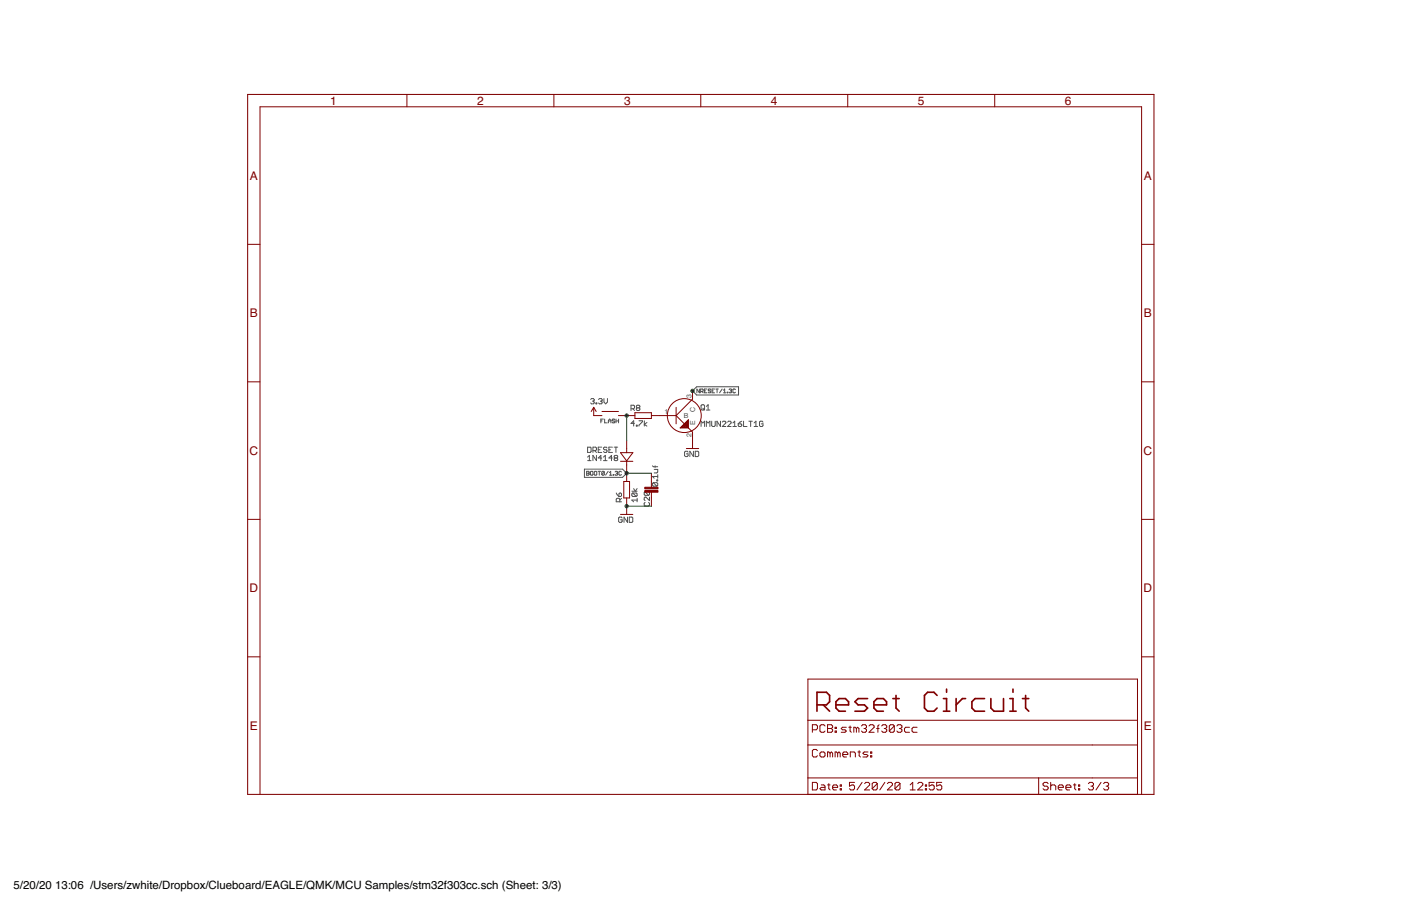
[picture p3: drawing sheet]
<svg xmlns="http://www.w3.org/2000/svg" width="432mm" height="279mm" viewBox="0 0 432 279" stroke-linecap="round" stroke-linejoin="round" font-family="sans-serif">
<g fill="none" stroke="#505050" stroke-width=".31">
<path d="M215.6 120v1.1l-.8-1.1v1.1M217.9 120h-.8v1.1h.8M220.2 120h-.7v1.1h.7M220.6 120h.8M221 120v1.1M222.6 120l-.8 1.1M181.1 137.9h.8l.3 .3v1.1l-.3 .2h-.8zM182 123.2l.3-.3h.6l.2 .3-.2 .5M182.6 123.7h.3M182.8 139h.8l.2-.3v-.5l-.2-.3h-.8v1.6M182.9 123.7l.2 .3-.2 .5h-.6l-.3-.2M183.3 139l.5 .5"/>
<path d="M183.7 124.3h.2v.2h-.2zM184.4 138.7h.5M184.5 123.2l.3-.3h.5l.3 .3-.3 .5M185 123.7h.3M185.2 129.8h.4M185.3 123.7l.3 .3-.3 .5h-.5l-.3-.2M185.5 137.9h-1.1v1.6h1.1M186 129.2h-.8v1.2M186.1 122.9v1.1l.6 .5 .5-.5v-1.1M186.4 129.2v1.2h.7M187.1 138.2l-.3-.3h-.5l-.3 .3 .3 .5h.5l.3 .3-.3 .5h-.5l-.3-.2M187.5 129.8h.8"/>
<path d="M187.5 130.4v-.8l.4-.4 .4 .4v.8M187.7 138.7h.5M188.7 137.9h-1v1.6h1M189.3 137.9h1.1M189.5 129.4l-.2-.2-.6 .2 .2 .4 .6 .2-.2 .4-.6-.2M189.8 137.9v1.6M189.9 129.8h.7M189.9 129.2v1.2M190.6 129.2v1.2M194.5 126h.8l.3-.2v-.6l-.3-.2h-.8v1.6M195 126l.6 .6M195.6 130.6h-1.1l.8-.8v1.6"/>
<path d="M196.1 131.1h.3v.3h-.3zM196.4 125.8l-.3-.3 .3-.5h.5l.3 .2-.3 .6M196.4 125.8l-.3 .2 .3 .6h.5l.3-.3-.3-.5M196.4 125.8h.5M196.9 129.8h1.1l-1.1 1.6M198.6 129.8v1.6M199.4 130.3l-.8 .6 .8 .5M212.1 139.4l-.3-.2h-.5l-.3 .2v1.1l.3 .3h.5l.3-.3v-.5h-.6M213.4 120.5l1.3-1.2h12.9v2.5h-12.9zM213.7 139.2v1.6l-1.1-1.6v1.6M214.3 139.2h.8l.2 .2v1.1l-.2 .3h-.8zM215.9 120.7h.6l.2-.5-.8-.2v1.1"/>
<path d="M216.1 131.5v-1.6l.5 .5 .5-.5v1.6M216.3 124.8h.6l.2 .3v1.1l-.2 .2h-.6l-.2-.2v-1.1zM216.3 120.7l.4 .4M216.6 125.9l.5 .5M217.1 120.5h.4M217.7 131.5v-1.6l.5 .5 .6-.5v1.6M217.7 126.4h1.1M217.7 125.3l.5-.5v1.6M219.1 120.2l-.2-.2-.6 .2 .2 .3 .6 .2-.2 .4-.6-.2M219.4 129.9v1.4l.2 .2h.6l.2-.2v-1.4M219.5 120.5h.3M222.1 129.9v1.6l-1.1-1.6v1.6"/>
<path d="M222.6 130.2l.3-.3h.5l.3 .3v.2l-1.1 1.1h1.1M223 120.4l.4-.4v1.1M223 121.1h.7M224.1 120.9l.2 .2zM224.3 130.2l.2-.3h.6l.2 .3v.2l-1 1.1h1M224.7 120.2l.6-.2 .2 .2-.2 .3M225.1 120.5h.2M225.3 120.5l.2 .2-.2 .4-.6-.2M225.9 131.5h1.1M225.9 130.4l.5-.5v1.6M226.7 120.2l-.2-.2-.6 .2v.7l.2 .2 .6-.2M227.5 130.7h.8l.3 .6-.3 .2h-.5l-.3-.2z"/>
<path d="M228.6 129.9l-1.1 .8M229.2 129.9v1.6h1.1M230.8 129.9h1.1M231.4 129.9v1.6M232.4 131.5h1.1M232.4 130.4l.6-.5v1.6M235.2 130.2l-.3-.3h-.5l-.3 .3v1.1l.3 .2h.5l.3-.2v-.6h-.6M180.1 144.7h11.8l1.2 1.2-1.2 1.3h-11.8zM180.8 145.4h.6l.2 .2-.2 .9h-.6zM180.8 145.9h.6M181.1 141l.6-.6v1.6M181.1 142h1.1"/>
<path d="M182.2 145.4l.6 .2-.2 .9-.6-.2zM183.3 145.4l.6 .2v.7l-.2 .2-.5-.2zM183.8 140.4v1.6l-1-1.6v1.6M184.3 145.4h.8M184.7 145.4v1.1M185.5 141.2h-1.1l.8-.8v1.6M186 142h1.1M186 141l.6-.6v1.6M186.3 145.6l-.6-.2-.2 .9M186.3 145.6l-.2 .9-.6-.2M186.3 145.6l-.8 .7M187.4 145.4l-.8 1.1"/>
<path d="M187.8 146.5h.8M187.8 145.8l.4-.4v1.1M188.7 141.2h-1l.8-.8v1.6M189 146.3l.2 .2zM189.6 141.2l-.3 .3 .3 .5h.5l.3-.2-.3-.6M189.6 141.2h.5M189.6 141.2l-.3-.2 .3-.6h.5l.3 .3-.3 .5M189.6 145.6l.6-.2 .2 .2-.2 .3M189.9 152l.9 1.1M190 145.9h.2M190.2 145.9l.2 .2-.2 .4-.6-.2M190.8 152.3l.5-.3 .3 .3v.5l-.3 .3h-.5z"/>
<path d="M191 154.7v-.8l-.2-.2h-.6l-.3 .2v.8h1.7M191.5 145.6l-.2-.2-.5 .2 .1 .9 .6-.2M191.6 153.7l-.6 .5M191.7 159.7l-.2-.2h-.6l-.2 .2v1.1l.2 .3h.6l.2-.3v-.5h-.5M193.4 159.5v1.6l-1.1-1.6v1.6M194 159.5h.8l.2 .2v1.1l-.2 .3h-.8zM194.7 151.5h1.7M195 152h1.1l.3 .3v.5l-.3 .3M195 152l-.3 .3v.5l.3 .3h1.1M195 152l1.1 1.1M195.3 150.7l.5 .8 .6-.8M196.4 154.2h-1.7l.6 .5"/>
<path d="M196.4 153.7v1M198.8 151.7l-.3 .2v.6l.3 .3h1.1M198.8 154.9l-.3 .3v.6l.3 .2h1.1l.3-.2v-.6l-.3-.3M198.8 151.7h1.1l.3 .2v.6l-.3 .3M198.8 151.7l1.1 1.1M200.2 153.3v1.1l-1.1-1.1-.6 .3v.5l.3 .3M201.1 143.7l.3 .2h1.3M201.4 148.8l-.3 .3v.6l.3 .2h1M201.4 148.8h1l.3 .3v.6l-.3 .2M201.4 148.8l1 1.1M201.6 144.8h1.1v.8l-.3 .2h-.8M201.9 143.7v.5"/>
<path d="M202.4 148h.3v.3h-.3zM202.7 146.4v1.1M202.7 146.9h-1.6l.5 .6"/>
</g>
<g fill="none" stroke="#800000" stroke-width=".51">
<path d="M211.7 130.7l-.8 .8M211.7 131.2l-.3 .3M211.9 129.9v1.8h-1.8zM251.8 217.4h2.9l1-1v-1.9l-1-1h-2.9v5.8M253.7 217.4l2 1.9M257.6 217.4h3.9v-1l-.9-1h-2l-1 1v2l1 .9h2M267.4 215.4h-2.9l-1 1 1 1h1.9l1 1-1 .9h-2.9M269.3 217.4h3.9v-1l-.9-1h-2l-1 1v2l1 .9h2M275.2 215.4h1.9M276.2 214.5v3.9l.9 .9M288.8 214.5l-1-1h-1.9l-1 1v3.9l1 .9h1.9l1-.9M290.8 219.3h1.9"/>
<path d="M290.8 215.4h.9v3.9M291.7 212.5v1M294.7 215.4v3.9M297.6 215.4h-1l-1.9 2M303.4 215.4h-2.9l-.9 1v2l.9 .9h2.9M305.4 215.4v3l1 .9h2.9v-3.9M311.2 219.3h2M311.2 215.4h1v3.9M312.2 212.5v1M315.1 215.4h2M316.1 214.5v3.9l1 .9"/>
</g>
<g fill="none" stroke="#800000" stroke-width=".31">
<path d="M125.4 29.1v3.8M170.7 29.1v3.8M216 29.1v3.8M261.3 29.1v3.8M306.6 29.1v3.8M76.3 75.4h3.8M351.9 75.4h3.8M76.3 117.8h3.8M351.9 117.8h3.8M183 125.6v2.6h2.5M183 125.6l.7 1.3M183 125.6l-.8 1.3"/>
<path d="M185.5 126.9h5.1M190.6 128.2h5.1M191.2 139.6h3.9l-2 2.5zM193.1 135.8v3.8M195.7 127.3h5.1v1.8h-5.1zM200.8 128.2h7.6M208.4 128.2l5 5v5.1M208.4 125.6v5.1M211.5 138.3h3.8M212.2 129.4v2.6h-2.6zM213.4 120.5v2.6l-5 5.1M191.2 142.3h3.9"/>
<path d="M191.2 158.6h3.9M192.3 148.5h1.7v5.1h-1.7zM193.1 142.1v6.4M193.1 153.6v5M200.8 145.9v4.4M200.8 151.8v4.3M76.3 160.2h3.8M351.9 160.2h3.8M76.3 202.6h3.8M249 209.4h101.6v35.6h-101.6zM351.9 202.6h3.8M249 229.7h101.6"/>
<path d="M249 239.9h101.6M249 222.1h101.6M250.4 225.1h1.1l.4-.4v-.8l-.4-.4h-1.1v2.3M251.9 231.5l-.4-.4h-.7l-.4 .4v1.6l.4 .3h.7l.4-.3M252.7 232.3l.4-.4h.8l.4 .4v.8l-.4 .3h-.8l-.4-.3zM254.3 223.9l-.4-.4h-.8l-.4 .4v1.5l.4 .4h.8l.4-.4M255.1 223.5h1.1l.4 .4v.4l-.4 .4 .4 .4v.3l-.4 .4h-1.1zM255.1 224.7h1.1M255.8 232.3l.4-.4 .4 .4v1.1M255.8 232.3l-.4-.4h-.3v1.5M255.8 232.3v1.1M257.4 225.4h.4v.4h-.4z"/>
<path d="M257.4 224.3h.4v.4h-.4zM258.2 232.3v1.1M258.2 232.3l.4-.4 .4 .4v1.1M258.2 232.3l-.4-.4h-.4v1.5M259.7 232.7h1.6v-.4l-.4-.4h-.8l-.4 .4v.8l.4 .3h.8M260.8 224.3h-1.1l-.4 .4 .4 .4h.7l.4 .3-.4 .4h-1.1M261.6 224.3h.8M262 223.9v1.5l.4 .4M262.1 233.4v-1.5h1.1l.4 .4v1.1M263.9 224.7l-.4-.4h-.3v1.5M263.9 224.7v1.1M263.9 224.7l.4-.4 .4 .4v1.1"/>
<path d="M264.4 231.9h.8M264.8 231.5v1.6l.4 .3M265.5 223.9l.4-.4h.8l.4 .4v.4l-.4 .4M266.3 224.7h.4M266.7 224.7l.4 .4v.3l-.4 .4h-.8l-.4-.4M267.5 231.9h-1.1l-.4 .4 .4 .4h.7l.4 .4-.4 .3h-1.1M267.8 223.9l.4-.4h.8l.4 .4v.4l-1.6 1.5h1.6M268.3 233.1h.4v.3h-.4zM268.3 231.9h.4v.4h-.4zM270.2 224.7h.8M271 223.5l-.4 .4v1.9M271.7 223.9l.4-.4h.8l.4 .4v.4l-.4 .4"/>
<path d="M272.5 224.7h.4M272.9 224.7l.4 .4v.3l-.4 .4h-.8l-.4-.4M275.6 223.9l-.3-.4h-.8l-.4 .4v1.5M275.6 223.9v1.5l-.3 .4h-.8l-.4-.4M275.6 223.9l-1.5 1.5M276.4 223.9l.4-.4h.8l.4 .4v.4l-.4 .4M277.2 224.7h.4M277.6 224.7l.4 .4v.3l-.4 .4h-.8l-.4-.4M280.3 224.3h-1.2l-.3 .4v.7l.3 .4h1.2M282.7 224.3h-1.2l-.4 .4v.7l.4 .4h1.2M320.1 239.9v5.1M80.1 245v-212.1h271.8v212.1"/>
<path d="M250.4 241.3h1.1l.4 .4v1.5l-.4 .4h-1.1zM253.1 242.1h.8l.4 .3v1.2h-1.2l-.4-.4 .4-.4h1.2M255.1 242.1h.7M255.4 241.7v1.5l.4 .4M256.6 242.8h1.6v-.4l-.4-.3h-.8l-.4 .3v.8l.4 .4h.8M259 243.2h.3v.4h-.3zM259 242.1h.3v.3h-.3zM263.4 241.3h-1.6v1.1l.8-.3h.4l.4 .3v.8l-.4 .4h-.8l-.4-.4M265.7 241.3l-1.6 2.3M266.5 241.7l.4-.4h.8l.3 .4v.4l-1.5 1.5h1.5M270.4 241.7v1.5l-.4 .4h-.8l-.4-.4M270.4 241.7l-.4-.4h-.8l-.4 .4v1.5"/>
<path d="M270.4 241.7l-1.6 1.5M272.7 241.3l-1.5 2.3M273.5 241.7l.4-.4h.8l.4 .4v.4l-1.6 1.5h1.6M277.4 241.7v1.5l-.4 .4h-.8l-.4-.4M277.4 241.7l-.4-.4h-.8l-.4 .4v1.5M277.4 241.7l-1.6 1.5M280.5 243.6h1.6M280.5 242.1l.8-.8v2.3M282.9 241.7l.4-.4h.7l.4 .4v.4l-1.5 1.5h1.5M285.2 243.2h.4v.4h-.4zM285.2 242.1h.4v.3h-.4zM287.9 241.3h-1.5v1.1l.7-.3h.4l.4 .3v.8l-.4 .4h-.8l-.3-.4"/>
<path d="M290.3 241.3h-1.6v1.1l.8-.3h.4l.4 .3v.8l-.4 .4h-.8l-.4-.4M323 241.7l-.3-.4h-.8l-.4 .4v.4l.4 .3h.8l.3 .4v.4l-.3 .4h-.8l-.4-.4M323.8 242.4l.4-.3h.8l.4 .3v1.2M323.8 241.3v2.3M326.2 242.8h1.5v-.4l-.4-.3h-.7l-.4 .3v.8l.4 .4h.7M328.5 242.8h1.6v-.4l-.4-.3h-.8l-.4 .3v.8l.4 .4h.8M330.8 242.1h.8M331.2 241.7v1.5l.4 .4M332.4 243.2h.4v.4h-.4zM332.4 242.1h.4v.3h-.4zM335.4 241.7l.5-.4h.7l.4 .4v.4l-.4 .3M336.2 242.4h.4"/>
<path d="M336.6 242.4l.4 .4v.4l-.4 .4h-.7l-.5-.4M339.3 241.3l-1.5 2.3M340.1 241.7l.4-.4h.8l.4 .4v.4l-.4 .3M340.9 242.4h.4M341.3 242.4l.4 .4v.4l-.4 .4h-.8l-.4-.4"/>
<circle cx="210.9" cy="128.2" r="5.2"/>
</g>
<g fill="#800000" stroke="#800000" stroke-width=".31">
<path d="M198.7 150.3h4.1v.5h-4.1z"/>
<path d="M198.7 151.3h4.1v.5h-4.1z"/>
</g>
<path d="M76.3 29.1h279.4v215.9h-279.4z" fill="none" stroke="#800000" stroke-width=".32"/>
<path d="M193.1 128.2v7.6M193.1 156.1h7.7M193.1 145.9h7.7" fill="none" stroke="#008000" stroke-width=".31"/>
<g fill="#008000" stroke="#008000" stroke-width=".31">
<circle cx="193.1" cy="156.1" r=".51"/>
<circle cx="213.4" cy="120.5" r=".51"/>
<circle cx="193.1" cy="128.2" r=".51"/>
<circle cx="193.1" cy="145.9" r=".51"/>
</g>
<g font-size="3.7" fill="#800000">
<text x="101.8" y="32.3">1</text>
<text x="147" y="32.3">2</text>
<text x="192.3" y="32.3">3</text>
<text x="237.6" y="32.3">4</text>
<text x="282.9" y="32.3">5</text>
<text x="328.2" y="32.3">6</text>
<text x="77" y="55.4">A</text>
<text x="352.5" y="55.4">A</text>
<text x="77" y="97.8">B</text>
<text x="352.5" y="97.8">B</text>
<text x="76.9" y="140.3">C</text>
<text x="352.4" y="140.3">C</text>
<text x="76.9" y="182.7">D</text>
<text x="352.4" y="182.7">D</text>
<text x="77" y="225.1">E</text>
<text x="352.5" y="225.1">E</text>
</g>
<g font-size="3.5">
<text x="4.2" y="274.2">5/20/20</text>
<text x="17" y="274.2">13:06 /Users/zwhite/Dropbox/Clueboard/EAGLE/QMK/MCU Samples/stm32f303cc.sch (Sheet: 3/3)</text>
</g>
<g font-size="2.1" fill="#505050">
<text x="213.1" y="122.7" transform="rotate(-90 213.1 122.7)">3</text>
<text x="204.9" y="127.8">1</text>
<text x="210.7" y="128.9">B</text>
<text x="214.2" y="130.9" transform="rotate(-90 214.2 130.9)">E</text>
<text x="214.2" y="127" transform="rotate(-90 214.2 127)">C</text>
<text x="213.1" y="134.8" transform="rotate(-90 213.1 134.8)">2</text>
</g>
</svg>
